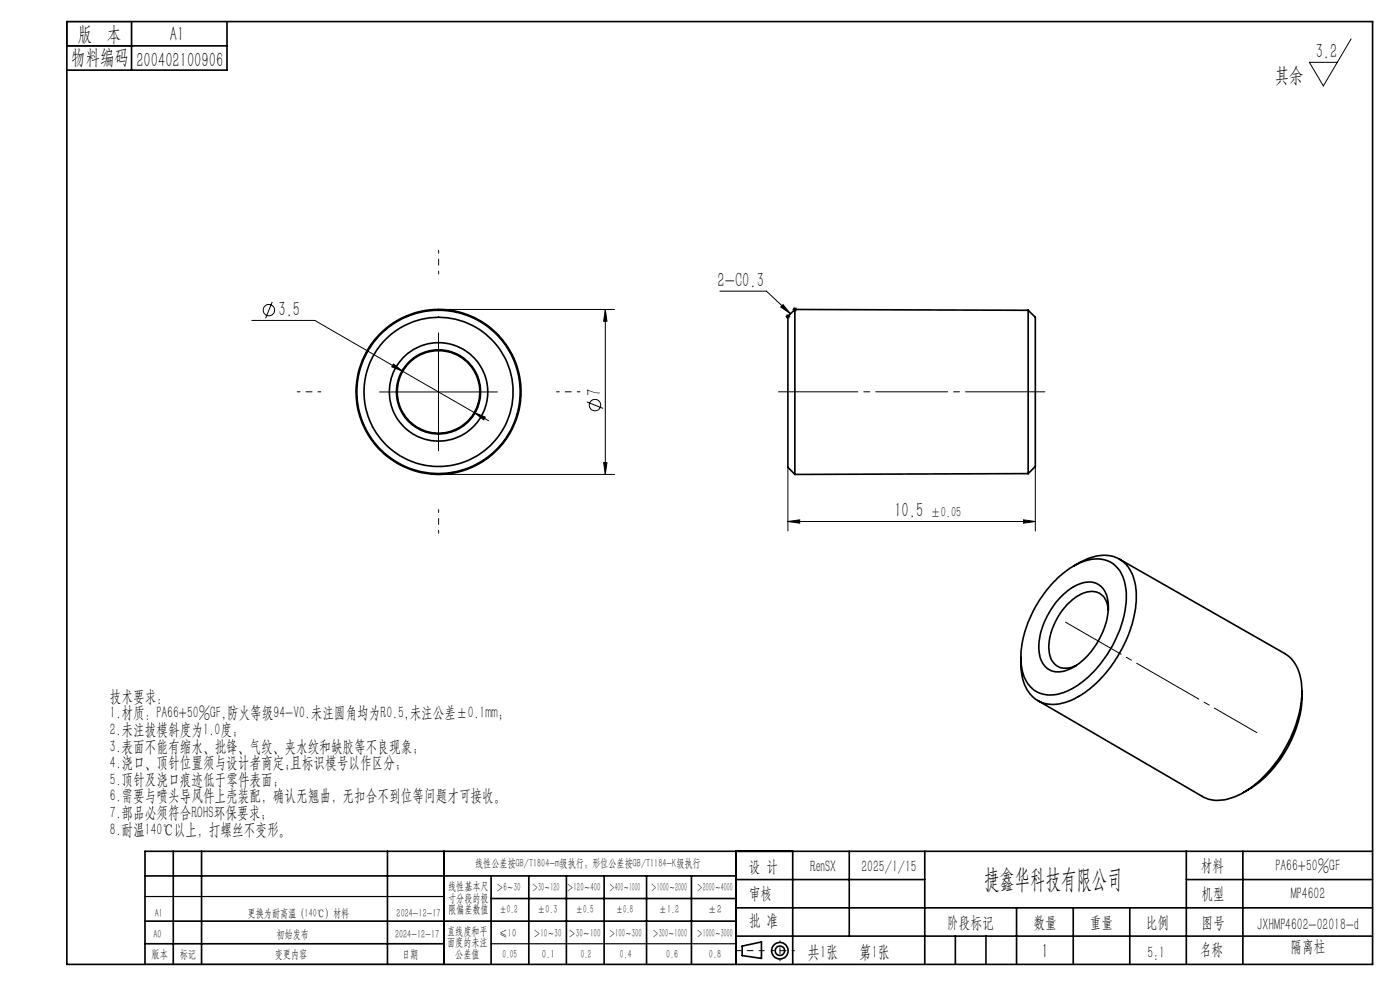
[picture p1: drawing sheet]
<svg xmlns="http://www.w3.org/2000/svg" width="297mm" height="210mm" viewBox="0 0 297 210" stroke-linecap="round" stroke-linejoin="round" font-family="sans-serif">
<g fill="none" stroke="#000" stroke-width=".21">
<path d="M286.6 8.2l-5.9 10-2.9-5h5.9M53.4 68h13.4l33.8 19.5M57.7 64.1l-1.4 3.4M83.5 77.2l1.9 1.6-2.3-1zM93 65.6h37.4M93 70.6v25M128.4 65.6l.4 2.5h-.7zM128.4 65.6v35M152.7 61.8h9.9l5.1 4.8M166.1 64.6l1.6 2-2.1-1.5zM166.7 67.1h.9M166.8 66.8l.7 .7"/>
<path d="M167.1 66.6v1M167.5 66.8l-.7 .7M168.1 65.6h1M168.3 65.3l.7 .7M168.6 65.1v1M169 65.3l-.7 .7M80.5 83.1h25M100.6 87.5l2.3 1-.3 .6zM100.6 87.5l3 1.7M124.5 85.3l3.5 1.3M128.1 98.1h.7l-.4 2.5zM167.1 99.1v13.5"/>
<path d="M219.6 98.9v13.7M93 100.6h37.4M167.1 110.6l2.6-.3v.7zM167.1 110.6h52.5M217.1 110.3l2.5 .3-2.5 .4z"/>
<circle cx="57" cy="65.8" r="1.21"/>
<circle cx="126.2" cy="85.9" r="1.21"/>
</g>
<g fill="none" stroke="#000" stroke-width=".35">
<path d="M14.2 4.6h277v200h-277zM14.2 9.7h34M27.9 4.6v10.3M48.2 4.6v10.3h-34M168.6 65.6l-1.5 1.5v32l1.5 1.5M168.6 65.6v35M168.6 65.6l49.5 .2M218.1 65.8v34.7M218.1 65.8l1.5 1.5v31.6l-1.5 1.6M218.1 100.5l-49.5 .1M237.5 118.6l35.1 20a8.3 8.3 0 0 1 3.6 7.2 26.4 26.4 0 0 1-6.5 17.2 18.1 18.1 0 0 1-10.1 6.7 6.8 6.8 0 0 1-4.5-.8l-35-20.3M223.5 123.5a13.7 13.7 0 0 1 9.3-4.9 6.1 6.1 0 0 1 6 5.8 21.6 21.6 0 0 1-3.9 14.3 18.8 18.8 0 0 1-10.6 8.6 6 6 0 0 1-7.5-5.3 20.4 20.4 0 0 1 3.1-13.7l2.1-3z"/>
<path d="M224.7 127a8.9 8.9 0 0 1 7-3.5 4.6 4.6 0 0 1 3.4 4.8 16 16 0 0 1-8.1 13.6 4.2 4.2 0 0 1-5.8-1.2 10.2 10.2 0 0 1 .3-8.7l1.4-2.6zM227.8 120.1l1-.6a8.7 8.7 0 0 1 8.6-.9 8.3 8.3 0 0 1 3.7 7.2 26.4 26.4 0 0 1-7.5 18 16.1 16.1 0 0 1-9.6 5.6 6.4 6.4 0 0 1-7-5.1l-.1-.4a14.7 14.7 0 0 1-.3-4.5M235.1 129.4a3.8 3.8 0 0 0-2.9-3.9 7.5 7.5 0 0 0-6.2 3.2 12.6 12.6 0 0 0-3.3 10.1 3.5 3.5 0 0 0 5.2 2.5l.5-.2M276.2 146.6a24.7 24.7 0 0 1-7.3 17.7l-2.5 2.2-2.7 1.6M30.8 195.4h125.4M30.8 185.8h125.4M36.8 180.6v24M42.8 180.6v24M82.2 180.6v24M94.2 180.6v24M104.2 185.8v18.8M104.2 190.6h52"/>
<path d="M112.2 185.8v18.8M120.2 185.8v18.8M128.2 185.8v18.8M137.2 185.8v18.8M146.7 185.8v18.8M156.2 180.6v24M156.2 186.6h40M156.2 198.6h135M156.2 192.6h135M168.2 180.6v24M180.2 180.6v18M196.2 180.6v24"/>
<path d="M202.7 198.6v6M209.2 198.6v6M215.7 192.6v12M227.7 192.6v12M239.7 192.6v12M251.7 186.6h39.5M251.7 180.6v24M263.7 180.6v24M291.2 180.6h-260.4v24M30.8 200.2h63.4M157.4 200.7l4.1-.9v3.5l-4.1-.6z"/>
<circle cx="93" cy="83.1" r="15.8"/>
<circle cx="93" cy="83.1" r="10.4"/>
<circle cx="93" cy="83.1" r="17.3"/>
<circle cx="93" cy="83.1" r="8.9"/>
<circle cx="93" cy="83.1" r="8.7"/>
<circle cx="93" cy="83.1" r="17.5"/>
<circle cx="165.5" cy="201.7" r="1.74"/>
<circle cx="165.5" cy="201.7" r="1"/>
</g>
<path d="M168.7 83.1h49.5" fill="none" stroke="#000" stroke-width=".21" stroke-dasharray="15.2 1.3 1.3 1.3" stroke-dashoffset="1.9"/>
<path d="M168.7 83.1h-3.5M218.2 83.1h3.5M226 132l2.8 1.6" fill="none" stroke="#000" stroke-width=".21" stroke-dasharray="15.2 1.3 1.3 1.3"/>
<path d="M228.8 133.6l37.8 21.8" fill="none" stroke="#000" stroke-width=".21" stroke-dasharray="15.2 1.3 1.3 1.3" stroke-dashoffset="4.8"/>
<path d="M93.1 58.1v-5M68.1 83.1h-5M118.1 83.1h4.9M93.1 108.1v5" fill="none" stroke="#000" stroke-width=".21" stroke-dasharray="15.2 1.3 1.3 1.3" stroke-dashoffset="14.6"/>
<path d="M162.1 201.7h-6" fill="none" stroke="#000" stroke-width=".21" stroke-dasharray="15.2 1.3 1.3 1.3" stroke-dashoffset="14.1"/>
<path d="M168.5 201.7h-4.8" fill="none" stroke="#000" stroke-width=".21" stroke-dasharray="15.2 1.3 1.3 1.3" stroke-dashoffset="14.7"/>
<path d="M165.5 199.6v4.2" fill="none" stroke="#000" stroke-width=".21" stroke-dasharray="15.2 1.3 1.3 1.3" stroke-dashoffset="15"/>
<path d="M14.2 4.6h13.7v5.1h-13.7zM30.8 190.2h63.4M30.8 204.6h63.4M104.2 200.2h52" fill="none" stroke="#000" stroke-width=".25"/>
<g fill="#000">
<path d="M166.1 64.6l1.6 2-2.1-1.5z"/>
<path d="M128.4 65.6l.4 2.5h-.7zM128.1 98.1h.7l-.4 2.5z"/>
<path d="M100.6 87.5l2 1.6 .3-.6zM83.5 77.2l-.4 .6 2.3 1zM167.1 110.6l2.6-.3v.7zM217.1 110.3l2.5 .3-2.5 .4z"/>
</g>
<text font-size="5.6" x="208.8" y="188.3">捷鑫华科技有限公司</text>
<g font-size="4.4">
<text x="16.5" y="8.6">版 本</text>
<text x="36.1" y="8.6">A1</text>
<text x="15.1" y="13.7">物料编码</text>
<text x="28.9" y="14.2">200402100906</text>
<text x="270.5" y="17.3">其余</text>
<text x="279.1" y="12.3">3.2</text>
<text x="152.2" y="60.9">2-C0.3</text>
<text x="59.1" y="67.1">3.5</text>
<text x="127.5" y="83.9" transform="rotate(-90 127.5 83.9)">7</text>
<text x="189.7" y="109.7">10.5</text>
<text x="221" y="203.2">1</text>
</g>
<g font-size="3.8">
<text x="171.3" y="203.2">共1张</text>
<text x="182.3" y="203.2">第1张</text>
</g>
<g font-size="3.5">
<text x="23.3" y="148.8">技术要求:</text>
<text x="23.3" y="152.4">1.材质：PA66+50%GF,防火等级94-V0.未注圆角均为R0.5,未注公差±0.1mm；</text>
<text x="23.3" y="155.9">2.未注拔模斜度为1.0度；</text>
<text x="23.3" y="159.4">3.表面不能有缩水、批锋、气纹、夹水纹和缺胶等不良现象；</text>
<text x="23.3" y="163">4.浇口、顶针位置须与设计者商定;且标识模号以作区分；</text>
<text x="23.3" y="166.5">5.顶针及浇口痕迹低于零件表面;</text>
<text x="23.3" y="170">6.需要与喷头导风件上壳装配，确认无翘曲，无扣合不到位等问题才可接收。</text>
<text x="23.3" y="173.5">7.部品必须符合ROHS环保要求；</text>
<text x="23.3" y="177.1">8.耐温140℃以上，打螺丝不变形。</text>
<text x="158.9" y="184.9">设 计</text>
<text x="171.9" y="184.9">RenSX</text>
<text x="182.7" y="184.9">2025/1/15</text>
<text x="254.7" y="184.7">材料</text>
<text x="270.6" y="184.7">PA66+50%GF</text>
<text x="158.9" y="190.8">审核</text>
<text x="254.9" y="190.7">机型</text>
<text x="273.8" y="190.8">MP4602</text>
<text x="158.9" y="196.5">批 准</text>
<text x="200.9" y="196.9">阶段标记</text>
<text x="219.3" y="196.9">数量</text>
<text x="231.2" y="196.9">重量</text>
<text x="243.1" y="196.9">比例</text>
<text x="254.9" y="196.9">图号</text>
<text x="266.7" y="197.3">JXHMP4602-02018-d</text>
<text x="243.4" y="203.2">5:1</text>
<text x="254.5" y="202.5">名称</text>
<text x="273.8" y="201.8">隔离柱</text>
</g>
<text font-size="3.1" x="197.4" y="109.7">±0.05</text>
<g font-size="2.5">
<text x="100.8" y="184">线性公差按GB/T1804-m级执行；形位公差按GB/T1184-K级执行</text>
<text x="95.1" y="188.8">线性基本尺</text>
<text x="95.1" y="191.3">寸分段的极</text>
<text x="105.3" y="189.1">＞6～30</text>
<text x="112.9" y="189.1">＞30～120</text>
<text x="120.2" y="188.9">＞120～400</text>
<text x="129.2" y="188.9">＞400～1000</text>
<text x="138.1" y="189.1">＞1000～2000</text>
<text x="147.8" y="189.1">＞2000～4000</text>
<text x="32.8" y="194.4">A1</text>
<text x="52.5" y="194.4">更换为耐高温（140℃）材料</text>
<text x="84.1" y="194.4">2024-12-17</text>
<text x="95.1" y="193.8">限偏差数值</text>
<text x="105.9" y="193.8">±0.2</text>
<text x="114.1" y="193.8">±0.3</text>
<text x="122.2" y="193.8">±0.5</text>
<text x="130.7" y="193.8">±0.8</text>
<text x="139.8" y="193.8">±1.2</text>
<text x="150.2" y="193.8">±2</text>
<text x="32.2" y="203.2">版本</text>
<text x="32.5" y="199">A0</text>
<text x="38.1" y="203.2">标记</text>
<text x="58.3" y="203.2">变更内容</text>
<text x="58.7" y="199">初始发布</text>
<text x="83.8" y="199">2024-12-17</text>
<text x="85.3" y="203.2">日期</text>
<text x="94.8" y="198.3">直线度和平</text>
<text x="94.8" y="200.7">面度的未注</text>
<text x="96.6" y="203.2">公差值</text>
<text x="105.9" y="198.7">≤10</text>
<text x="106.6" y="203.2">0.05</text>
<text x="113.2" y="198.7">＞10～30</text>
<text x="115" y="203.2">0.1</text>
<text x="120.6" y="198.7">＞30～100</text>
<text x="123.2" y="203.2">0.2</text>
<text x="129.1" y="198.7">＞100～300</text>
<text x="131.5" y="203.2">0.4</text>
<text x="138.4" y="198.7">＞300～1000</text>
<text x="141.3" y="203.2">0.6</text>
<text x="147.8" y="198.7">＞1000～3000</text>
<text x="150.4" y="203.2">0.8</text>
</g>
</svg>
